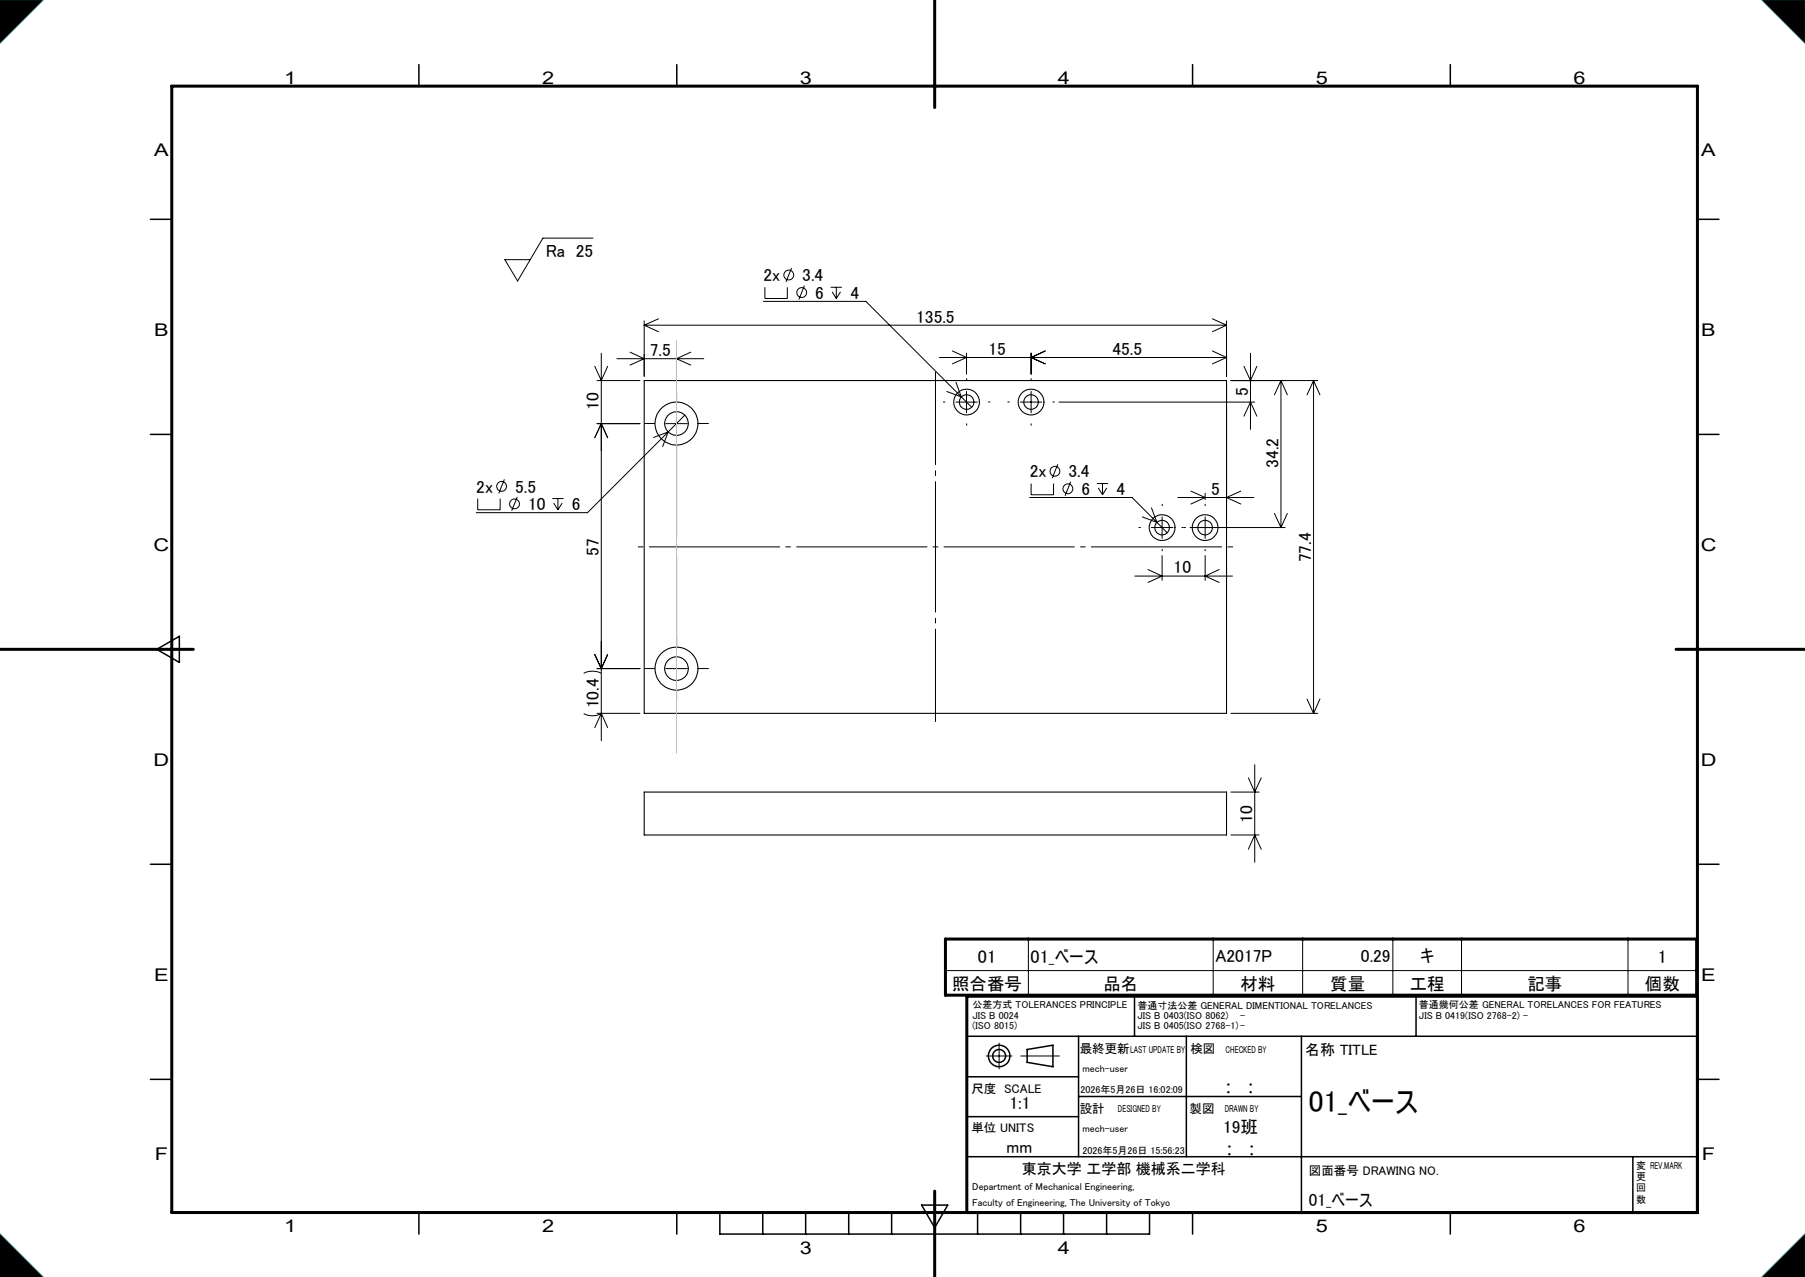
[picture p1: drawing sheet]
<svg xmlns="http://www.w3.org/2000/svg" width="420mm" height="297mm" viewBox="0 0 420 297" stroke-linecap="round" stroke-linejoin="round" font-family="sans-serif">
<g fill="none" stroke="#000" stroke-width=".25">
<path d="M149.9 88.5h135.5v77.4h-135.5zM149.9 184.2h135.5v10h-135.5z"/>
<circle cx="157.4" cy="98.5" r="2.75"/>
<circle cx="157.4" cy="98.5" r="5"/>
<circle cx="224.9" cy="93.5" r="2.99"/>
<circle cx="224.9" cy="93.5" r="1.7"/>
<circle cx="239.9" cy="93.5" r="1.7"/>
<circle cx="239.9" cy="93.5" r="3"/>
<circle cx="270.4" cy="122.7" r="1.7"/>
<circle cx="270.4" cy="122.7" r="2.99"/>
<circle cx="280.4" cy="122.7" r="1.7"/>
<circle cx="280.4" cy="122.7" r="3"/>
<circle cx="157.4" cy="155.5" r="2.75"/>
<circle cx="157.4" cy="155.5" r="5"/>
</g>
<g fill="none" stroke="#000" stroke-width=".35">
<path d="M97.5 15v5M157.5 15v5M277.5 15v5M337.5 15v5M35 51h5M395 51h5M35 101h5M395 101h5M36.5 151l5.2-3v6.1zM35 201h5M395 201h5M264 231.7v9.3"/>
<path d="M329.5 231.7v9.3M35 251h5M225 241h170M225 250.4h26M225 259.7h26M245 248.1v-5l-6 1v3l6 1M251 241v28M251 255h51.8M276 241v28M302.8 241v41M395 251h5M225 269h170"/>
<path d="M379.9 269v13M97.5 282v5M157.5 282v5M167.5 282v5h100v-5M177.5 282v5M187.5 282v5M197.5 282v5M207.5 282v5M214.5 280.3h6l-3 5.2zM227.5 282v5M237.5 282v5M247.5 282v5"/>
<path d="M257.5 282v5M277.5 282v5M337.5 282v5"/>
<circle cx="232.5" cy="245.6" r="2.5"/>
<circle cx="232.5" cy="245.6" r="1.5"/>
</g>
<g fill="none" stroke="#000" stroke-width=".23">
<path d="M0 0h10l-10 10zM410 0h10v10zM138 55.4h-11.7l-5.9 10-2.9-5h5.9M149.9 74.6v12.9M149.9 75.6h135.5M149.9 75.6l3.3 1.5M153.2 74.2l-3.3 1.4M177.6 70.1h23.9l24.6 24.6M178 66.8v2.6h5.2v-2.6M184.2 62.3l-1.3 3.3M187.2 66.4l-1.3 3.3M193.3 66.8h2.6"/>
<path d="M193.6 67.9l1 1.5M194.6 66.8v2.6M195.6 67.9l-1 1.5M282.1 74.2l3.3 1.4M285.4 74.6v12.9M285.4 75.6l-3.3 1.5M138.4 85.2l1.5 3.3 1.5-3.3M138.9 88.5h10M138.9 98.5h10M139.9 82.2v90.1M143.5 83.4h20.3M146.6 81.9l3.3 1.5-3.3 1.5"/>
<path d="M154.9 98.5h5M157.4 82.4v7.6M157.4 96v5M159.3 96.6l-3.8 3.9M160.7 81.9l-3.3 1.5 3.3 1.5M218.5 83.1h66.9M221.6 81.6l3.3 1.5-3.3 1.5M222.4 88.9l1.3 3.4-3.4-1.3M222.4 93.5h5M224.9 82.1v4.9M224.9 91v5M237.4 93.5h5"/>
<path d="M239.9 82.1v4.9M239.9 91v5M243.2 81.6l-3.3 1.5 3.3 1.5M246.4 93.5h45.6M282.1 81.6l3.3 1.5M285.4 89.5v27.2M285.4 83.1l-3.3 1.5M286.4 88.5h20.2M289.5 85.2l1.5 3.3 1.5-3.3M289.5 96.8l1.5-3.3 1.5 3.3M291 82.2v17.7M298.1 88.5v34.2"/>
<path d="M298.1 88.5l1.4 3.3M298.1 88.5l-1.6 3.3M305.6 88.5v77.4M305.6 88.5l1.5 3.3M305.6 88.5l-1.5 3.3M111.2 116v2.6h5.2v-2.6M117.4 111.5l-1.3 3.3M120.4 115.6l-1.3 3.2M128.5 116h2.6M128.8 117l1 1.6M129.8 116v2.6M130.8 117l-1 1.6"/>
<path d="M138.4 101.8l1.5-3.3 1.5 3.3M155.5 100.5l-18.8 18.7h-25.9M155.5 100.5l-3.4 1.2M155.5 100.5l-1.3 3.4M239.6 115.7h23.8l5.8 5.8M239.9 112.5v2.6h5.2v-2.6M246.1 108l-1.3 3.2M249.1 112l-1.3 3.3M255.2 112.5h2.6M255.6 113.5l.9 1.6M256.5 112.5v2.6M257.5 113.5l-1 1.6"/>
<path d="M267.9 118.1l1.3 3.4M274.1 115.7h17.6M277.1 114.2l3.3 1.5-3.3 1.5M280.4 114.7v1.5M288.7 114.2l-3.3 1.5 3.3 1.5M296.5 119.4l1.6 3.3M299.5 119.4l-1.4 3.3M264.1 134h22.7M265.8 120.2l3.4 1.3M267.1 132.5l3.3 1.5-3.3 1.5M267.9 122.7h5M269.2 121.5l2.4 2.4"/>
<path d="M270.4 120.2v5M270.4 129.2v5.8M276.9 122.7h22.1M280.4 120.2v5M280.4 129.2v5.8M283.7 132.5l-3.3 1.5 3.3 1.5M135.8 156.6a4.5 4.5 0 0 1 4.1 0M138.4 152.2l1.5 3.3 1.5-3.3M138.9 155.5h10M154.9 155.5h5M157.4 153v5M135.8 166a4.5 4.5 0 0 0 4.1 0"/>
<path d="M138.4 169.2l1.5-3.3 1.5 3.3M138.9 165.9h10M286.4 165.9h20.2M292 177.9v22.7M304.1 162.6l1.5 3.3M307.1 162.6l-1.5 3.3M286.4 184.2h6.6M286.4 194.2h6.6M290.5 180.9l1.5 3.3 1.5-3.3M290.5 197.5l1.5-3.3 1.5 3.3M239.3 218.4v13.1M282.3 218.4v13.1"/>
<path d="M303.1 218.4v13.1M324.1 218.4v13.1M340.1 218.4v13.1M378.8 218.4v13.1M220 225.7h174.8M229.5 245.6h6M232.5 242.6v6M237.5 245.6h9M0 287l10 10h-10zM410 297l10-10v10z"/>
<circle cx="183.5" cy="64" r="1.15"/>
<circle cx="186.5" cy="68" r="1.14"/>
<circle cx="116.7" cy="113.1" r="1.15"/>
<circle cx="119.7" cy="117.2" r="1.14"/>
<circle cx="245.5" cy="109.6" r="1.14"/>
<circle cx="248.5" cy="113.7" r="1.15"/>
</g>
<path d="M217.5 0v25M40 20h355v262h-355zM0 151h45M390 151h30M220 218.4h174.8v13.1h-174.8zM395 231.7h-170v50.3M217.5 277v20" fill="none" stroke="#000" stroke-width=".7"/>
<path d="M0 0h10l-10 10zM410 0h10v10zM0 287l10 10h-10zM410 297l10-10v10z" fill="none" stroke="#0ff" stroke-width=".23"/>
<path d="M0 0v10l10-10zM410 0l10 10v-10zM410 297h10v-10zM0 287v10h10z" fill-rule="evenodd" fill="#000"/>
<path d="M147.9 127.2h139.5" fill="none" stroke="#000" stroke-width=".23" stroke-dasharray="30.5 1.3 1.3 1.3" stroke-dashoffset="-3.1" stroke-linecap="butt"/>
<path d="M217.7 167.9v-81.4" fill="none" stroke="#000" stroke-width=".23" stroke-dasharray="30.5 1.3 1.3 1.3" stroke-dashoffset="8.8" stroke-linecap="butt"/>
<g fill="none" stroke="#000" stroke-width=".23" stroke-dasharray="30.5 1.3 1.3 1.3" stroke-linecap="butt">
<path d="M152.4 98.5h-2.5M157.4 93.5v-2.5M162.4 98.5h2.5M219.9 93.5h-.5M224.9 88.5v-.5M224.9 98.5v.5M229.9 93.5h.5M234.9 93.5h-.5M239.9 88.5v-.5M239.9 98.5v.5M244.9 93.5h.5M270.4 117.7v-.5"/>
<path d="M280.4 117.7v-.5M265.4 122.7h-.5M270.4 127.7v.5M275.4 122.7h.5M275.4 122.7h-.5M280.4 127.7v.5M285.4 122.7h.5M152.4 155.5h-2.5M157.4 150.5v-2.5M162.4 155.5h2.5M157.4 160.5v2.5"/>
</g>
<path d="M157.4 103.5v47.4" fill="none" stroke="#000" stroke-width=".23" stroke-dasharray="30.5 1.3 1.3 1.3" stroke-dashoffset="8.7" stroke-linecap="butt"/>
<path d="M157.4 79.2v96" fill="none" stroke="#c0c0c0" stroke-width=".23"/>
<text font-size="7" x="304.6" y="258.7">01_ベース</text>
<g font-size="4.2">
<text x="227.6" y="223.9">01</text>
<text x="239.8" y="223.9">01_ベース</text>
<text x="385.8" y="223.9">1</text>
</g>
<g font-size="4.1">
<text x="66.1" y="19.6">1</text>
<text x="126.1" y="19.6">2</text>
<text x="186.1" y="19.6">3</text>
<text x="246.1" y="19.6">4</text>
<text x="306.1" y="19.6">5</text>
<text x="366.1" y="19.6">6</text>
<text x="35.9" y="36.3">A</text>
<text x="395.9" y="36.3">A</text>
<text x="127" y="59.8">Ra 25</text>
<text x="177.7" y="65.4">2x</text>
<text x="186.7" y="65.4">3.4</text>
<text x="189.7" y="69.5">6</text>
<text x="197.9" y="69.5">4</text>
<text x="213.2" y="75.1">135.5</text>
<text x="35.9" y="78.1">B</text>
<text x="151.2" y="82.8">7.5</text>
<text x="230" y="82.5">15</text>
<text x="258.9" y="82.5">45.5</text>
<text x="395.9" y="78.1">B</text>
<text x="139.4" y="95.3" transform="rotate(-90 139.4 95.3)">10</text>
<text x="290.4" y="92.1" transform="rotate(-90 290.4 92.1)">5</text>
<text x="239.6" y="111">2x</text>
<text x="248.6" y="111">3.4</text>
<text x="297.5" y="108.8" transform="rotate(-90 297.5 108.8)">34.2</text>
<text x="110.8" y="114.6">2x</text>
<text x="119.9" y="114.6">5.5</text>
<text x="122.9" y="118.6">10</text>
<text x="133.1" y="118.6">6</text>
<text x="251.6" y="115.1">6</text>
<text x="259.8" y="115.1">4</text>
<text x="281.8" y="115.1">5</text>
<text x="35.8" y="128.1">C</text>
<text x="139.4" y="129.3" transform="rotate(-90 139.4 129.3)">57</text>
<text x="305.1" y="130.8" transform="rotate(-90 305.1 130.8)">77.4</text>
<text x="395.8" y="128.1">C</text>
<text x="273.1" y="133.4">10</text>
<text x="139.4" y="164.7" transform="rotate(-90 139.4 164.7)">10.4</text>
<text x="35.8" y="178.1">D</text>
<text x="395.8" y="178.1">D</text>
<text x="291.4" y="191.4" transform="rotate(-90 291.4 191.4)">10</text>
<text x="282.8" y="223.8">A2017P</text>
<text x="316.7" y="223.8">0.29</text>
<text x="330.4" y="223.8">キ</text>
<text x="35.9" y="228.1">E</text>
<text x="221.5" y="230.3">照合番号</text>
<text x="256.7" y="230.3">品名</text>
<text x="288.6" y="230.3">材料</text>
<text x="309.5" y="230.3">質量</text>
<text x="328" y="230.3">工程</text>
<text x="355.4" y="230.3">記事</text>
<text x="382.8" y="230.3">個数</text>
<text x="395.9" y="228.1">E</text>
<text x="234.9" y="257.8">1:1</text>
<text x="285.2" y="254.2">:</text>
<text x="290.4" y="254.2">:</text>
<text x="284.6" y="263.4">19班</text>
<text x="36" y="269.8">F</text>
<text x="234.2" y="268.3">mm</text>
<text x="285.4" y="268.7">:</text>
<text x="290.6" y="268.7">:</text>
<text x="396" y="269.8">F</text>
<text x="304.6" y="280.5">01_ベース</text>
<text x="66.1" y="286.6">1</text>
<text x="126.1" y="286.6">2</text>
<text x="306.1" y="286.6">5</text>
<text x="366.1" y="286.6">6</text>
<text x="186.1" y="291.6">3</text>
<text x="246.1" y="291.6">4</text>
</g>
<g font-size="3.5">
<text x="303.7" y="245.4">名称 TITLE</text>
<text x="237.7" y="273">東京大学 工学部 機械系二学科</text>
</g>
<g font-size="2.9">
<text x="251.3" y="244.9">最終更新</text>
<text x="277" y="244.9">検図</text>
<text x="226" y="254.1">尺度 SCALE</text>
<text x="226" y="263.2">単位 UNITS</text>
<text x="251.3" y="258.7">設計</text>
<text x="276.8" y="258.8">製図</text>
<text x="304.6" y="273.3">図面番号 DRAWING NO.</text>
</g>
<g font-size="2.3">
<text x="226.3" y="234.5">公差方式 TOLERANCES PRINCIPLE</text>
<text x="226.3" y="236.9">JIS B 0024</text>
<text x="226.3" y="239.3">(ISO 8015)</text>
<text x="264.7" y="234.6">普通寸法公差 GENERAL DIMENTIONAL TORELANCES</text>
<text x="264.7" y="237">JIS B 0403(ISO 8062)</text>
<text x="264.7" y="239.4">JIS B 0405(ISO 2768-1)-</text>
<text x="288.6" y="237">-</text>
<text x="330.2" y="234.5">普通幾何公差 GENERAL TORELANCES FOR FEATURES</text>
<text x="330.2" y="236.9">JIS B 0419(ISO 2768-2) -</text>
<text x="263" y="244.9">LAST UPDATE BY</text>
<text x="285.2" y="244.8">CHECKED BY</text>
<text x="251.9" y="249.4">mech-user</text>
<text x="251.4" y="254.1">2026年5月26日 16:02:09</text>
<text x="251.9" y="263.3">mech-user</text>
<text x="260.1" y="258.7">DESIGNED BY</text>
<text x="285" y="258.7">DRAWN BY</text>
<text x="251.9" y="268.3">2026年5月26日 15:56:23</text>
<text x="380.7" y="274.4">更</text>
<text x="380.7" y="271.8">変 REV.MARK</text>
<text x="226.2" y="280.5">Faculty of Engineering, The University of Tokyo</text>
<text x="226.2" y="276.8">Department of Mechanical Engineering,</text>
<text x="380.7" y="279.7">数</text>
<text x="380.7" y="277.1">回</text>
</g>
</svg>
